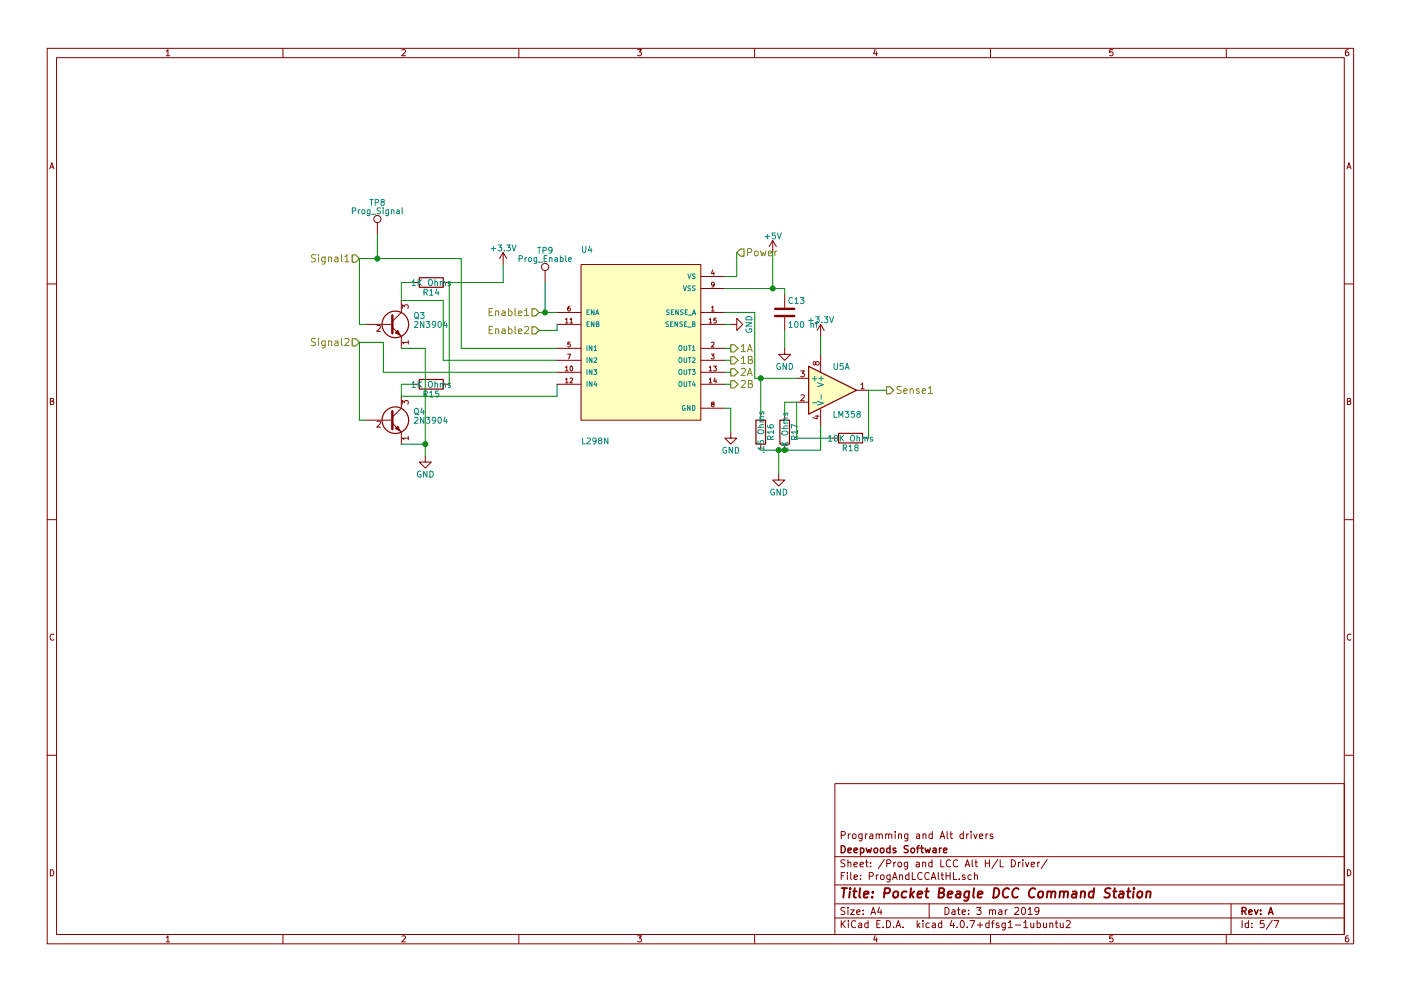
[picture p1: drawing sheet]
EESchema Schematic File Version 2
LIBS:power
LIBS:device
LIBS:transistors
LIBS:conn
LIBS:linear
LIBS:regul
LIBS:74xx
LIBS:cmos4000
LIBS:adc-dac
LIBS:memory
LIBS:xilinx
LIBS:microcontrollers
LIBS:dsp
LIBS:microchip
LIBS:analog_switches
LIBS:motorola
LIBS:texas
LIBS:intel
LIBS:audio
LIBS:interface
LIBS:digital-audio
LIBS:philips
LIBS:display
LIBS:cypress
LIBS:siliconi
LIBS:opto
LIBS:atmel
LIBS:contrib
LIBS:valves
LIBS:pocketbeagle
LIBS:lm2574n-5
LIBS:lmd18200
LIBS:tmp36
LIBS:sn65hvd233-ht
LIBS:L298N
LIBS:PocketBeagleCommandStation-cache
EELAYER 25 0
EELAYER END
$Descr A4 11693 8268
encoding utf-8
Sheet 5 7
Title "Pocket Beagle DCC Command Station"
Date "3 mar 2019"
Rev "A"
Comp "Deepwoods Software"
Comment1 "Programming and Alt drivers"
Comment2 ""
Comment3 ""
Comment4 ""
$EndDescr
$Comp
L L298N U4
U 1 1
P 5350 2900
F 0 "U4" H 4850 3700 50  0000 L BNN
F 1 "L298N" H 4850 2100 50  0000 L BNN
F 2 "Drivers:TO127P2020X500X2100-15" H 5350 2900 50  0001 L BNN
F 3 "" H 5350 2900 50  0001 L BNN
F 4 "511-L298" H 5350 2900 60  0001 C CNN "Mouser Part Number"
	1    5350 2900
	1    0    0    -1  
$EndComp
$Comp
L 2N3904 Q3
U 1 1
P 3250 2700
F 0 "Q3" H 3450 2775 50  0000 L CNN
F 1 "2N3904" H 3450 2700 50  0000 L CNN
F 2 "TO_SOT_Packages_THT:TO-92_Molded_Narrow" H 3450 2625 50  0001 L CIN
F 3 "" H 3250 2700 50  0001 L CNN
F 4 "583-2N3904" H 3250 2700 60  0001 C CNN "Mouser Part Number"
	1    3250 2700
	1    0    0    -1  
$EndComp
$Comp
L 2N3904 Q4
U 1 1
P 3250 3500
F 0 "Q4" H 3450 3575 50  0000 L CNN
F 1 "2N3904" H 3450 3500 50  0000 L CNN
F 2 "TO_SOT_Packages_THT:TO-92_Molded_Narrow" H 3450 3425 50  0001 L CIN
F 3 "" H 3250 3500 50  0001 L CNN
F 4 "583-2N3904" H 3250 3500 60  0001 C CNN "Mouser Part Number"
	1    3250 3500
	1    0    0    -1  
$EndComp
$Comp
L LM358 U5
U 1 1
P 6950 3250
F 0 "U5" H 6950 3450 50  0000 L CNN
F 1 "LM358" H 6950 3050 50  0000 L CNN
F 2 "Housings_DIP:DIP-8_W7.62mm" H 6950 3250 50  0001 C CNN
F 3 "" H 6950 3250 50  0001 C CNN
F 4 "595-LM358AP" H 6950 3250 60  0001 C CNN "Mouser Part Number"
	1    6950 3250
	1    0    0    -1  
$EndComp
Text HLabel 3000 2150 0    60   Input ~ 0
Signal1
Text HLabel 3000 2850 0    60   Input ~ 0
Signal2
$Comp
L R R14
U 1 1
P 3600 2350
F 0 "R14" V 3680 2350 50  0000 C CNN
F 1 "1K Ohms" V 3600 2350 50  0000 C CNN
F 2 "Resistors_THT:R_Axial_DIN0204_L3.6mm_D1.6mm_P2.54mm_Vertical" V 3530 2350 50  0001 C CNN
F 3 "" H 3600 2350 50  0001 C CNN
F 4 "603-MFR-12FTF52-1K" V 3600 2350 60  0001 C CNN "Mouser Part Number"
	1    3600 2350
	0    1    1    0   
$EndComp
$Comp
L R R15
U 1 1
P 3600 3200
F 0 "R15" V 3680 3200 50  0000 C CNN
F 1 "1K Ohms" V 3600 3200 50  0000 C CNN
F 2 "Resistors_THT:R_Axial_DIN0204_L3.6mm_D1.6mm_P2.54mm_Vertical" V 3530 3200 50  0001 C CNN
F 3 "" H 3600 3200 50  0001 C CNN
F 4 "603-MFR-12FTF52-1K" V 3600 3200 60  0001 C CNN "Mouser Part Number"
	1    3600 3200
	0    1    1    0   
$EndComp
$Comp
L GND #PWR035
U 1 1
P 3550 3800
F 0 "#PWR035" H 3550 3550 50  0001 C CNN
F 1 "GND" H 3550 3650 50  0000 C CNN
F 2 "" H 3550 3800 50  0001 C CNN
F 3 "" H 3550 3800 50  0001 C CNN
	1    3550 3800
	1    0    0    -1  
$EndComp
$Comp
L +3.3V #PWR036
U 1 1
P 4200 2200
F 0 "#PWR036" H 4200 2050 50  0001 C CNN
F 1 "+3.3V" H 4200 2340 50  0000 C CNN
F 2 "" H 4200 2200 50  0001 C CNN
F 3 "" H 4200 2200 50  0001 C CNN
	1    4200 2200
	1    0    0    -1  
$EndComp
Text HLabel 4500 2600 0    60   Input ~ 0
Enable1
Text HLabel 4500 2750 0    60   Input ~ 0
Enable2
$Comp
L +5V #PWR037
U 1 1
P 6450 2100
F 0 "#PWR037" H 6450 1950 50  0001 C CNN
F 1 "+5V" H 6450 2240 50  0000 C CNN
F 2 "" H 6450 2100 50  0001 C CNN
F 3 "" H 6450 2100 50  0001 C CNN
	1    6450 2100
	1    0    0    -1  
$EndComp
Text HLabel 6150 2100 2    60   Input ~ 0
Power
$Comp
L C C13
U 1 1
P 6550 2600
F 0 "C13" H 6575 2700 50  0000 L CNN
F 1 "100 nf" H 6575 2500 50  0000 L CNN
F 2 "Capacitors_THT:C_Rect_L4.0mm_W2.5mm_P2.50mm" H 6588 2450 50  0001 C CNN
F 3 "" H 6550 2600 50  0001 C CNN
F 4 "594-K104Z15Y5VF5TL2" H 6550 2600 60  0001 C CNN "Mouser Part Number"
	1    6550 2600
	1    0    0    -1  
$EndComp
$Comp
L GND #PWR038
U 1 1
P 6550 2900
F 0 "#PWR038" H 6550 2650 50  0001 C CNN
F 1 "GND" H 6550 2750 50  0000 C CNN
F 2 "" H 6550 2900 50  0001 C CNN
F 3 "" H 6550 2900 50  0001 C CNN
	1    6550 2900
	1    0    0    -1  
$EndComp
$Comp
L GND #PWR039
U 1 1
P 6100 3600
F 0 "#PWR039" H 6100 3350 50  0001 C CNN
F 1 "GND" H 6100 3450 50  0000 C CNN
F 2 "" H 6100 3600 50  0001 C CNN
F 3 "" H 6100 3600 50  0001 C CNN
	1    6100 3600
	1    0    0    -1  
$EndComp
$Comp
L R R16
U 1 1
P 6350 3600
F 0 "R16" V 6430 3600 50  0000 C CNN
F 1 ".15 Ohms" V 6350 3600 50  0000 C CNN
F 2 "Resistors_THT:R_Axial_DIN0204_L3.6mm_D1.6mm_P2.54mm_Vertical" V 6280 3600 50  0001 C CNN
F 3 "" H 6350 3600 50  0001 C CNN
F 4 "MFR-25FTF52-0R15 " V 6350 3600 60  0001 C CNN "Mouser Part Number"
	1    6350 3600
	1    0    0    -1  
$EndComp
$Comp
L R R17
U 1 1
P 6550 3600
F 0 "R17" V 6630 3600 50  0000 C CNN
F 1 "1K Ohms" V 6550 3600 50  0000 C CNN
F 2 "Resistors_THT:R_Axial_DIN0204_L3.6mm_D1.6mm_P2.54mm_Vertical" V 6480 3600 50  0001 C CNN
F 3 "" H 6550 3600 50  0001 C CNN
F 4 "603-MFR-12FTF52-1K" V 6550 3600 60  0001 C CNN "Mouser Part Number"
	1    6550 3600
	1    0    0    -1  
$EndComp
$Comp
L R R18
U 1 1
P 7100 3650
F 0 "R18" V 7180 3650 50  0000 C CNN
F 1 "10K Ohms" V 7100 3650 50  0000 C CNN
F 2 "Resistors_THT:R_Axial_DIN0204_L3.6mm_D1.6mm_P2.54mm_Vertical" V 7030 3650 50  0001 C CNN
F 3 "" H 7100 3650 50  0001 C CNN
F 4 "603-MFR-12FTF52-10K" V 7100 3650 60  0001 C CNN "Mouser Part Number"
	1    7100 3650
	0    1    1    0   
$EndComp
$Comp
L GND #PWR040
U 1 1
P 6500 3950
F 0 "#PWR040" H 6500 3700 50  0001 C CNN
F 1 "GND" H 6500 3800 50  0000 C CNN
F 2 "" H 6500 3950 50  0001 C CNN
F 3 "" H 6500 3950 50  0001 C CNN
	1    6500 3950
	1    0    0    -1  
$EndComp
Wire Wire Line
	3000 2150 3000 2700
Wire Wire Line
	3000 2700 3050 2700
Wire Wire Line
	3000 2850 3000 3500
Wire Wire Line
	3000 3500 3050 3500
Wire Wire Line
	3000 2150 3850 2150
Wire Wire Line
	3850 2150 3850 2900
Wire Wire Line
	3850 2900 4650 2900
Wire Wire Line
	3000 2850 3200 2850
Wire Wire Line
	3200 2850 3200 3100
Wire Wire Line
	3200 3100 4650 3100
Wire Wire Line
	3350 2500 3700 2500
Wire Wire Line
	3700 2500 3700 3000
Wire Wire Line
	3700 3000 4650 3000
Wire Wire Line
	3350 3300 4650 3300
Wire Wire Line
	4650 3300 4650 3200
Wire Wire Line
	3350 2500 3350 2350
Wire Wire Line
	3350 2350 3450 2350
Wire Wire Line
	3350 3300 3350 3200
Wire Wire Line
	3350 3200 3450 3200
Wire Wire Line
	3350 3700 3550 3700
Wire Wire Line
	3550 2900 3550 3800
Wire Wire Line
	3350 2900 3550 2900
Connection ~ 3550 3700
Wire Wire Line
	3750 3200 3750 2350
Wire Wire Line
	3750 2350 4200 2350
Wire Wire Line
	4200 2350 4200 2200
Wire Wire Line
	4650 2600 4500 2600
Wire Wire Line
	4650 2700 4650 2750
Wire Wire Line
	4650 2750 4500 2750
Wire Wire Line
	6450 2100 6450 2400
Wire Wire Line
	6050 2400 6550 2400
Wire Wire Line
	6150 2100 6150 2300
Wire Wire Line
	6150 2300 6050 2300
Wire Wire Line
	6550 2400 6550 2450
Connection ~ 6450 2400
Wire Wire Line
	6550 2750 6550 2900
Wire Wire Line
	6050 3400 6100 3400
Wire Wire Line
	6050 2600 6300 2600
Wire Wire Line
	6300 2600 6300 3150
Wire Wire Line
	6350 3450 6350 3150
Connection ~ 6350 3150
Wire Wire Line
	6550 3450 6550 3350
Wire Wire Line
	6550 3350 6650 3350
Wire Wire Line
	6350 3750 6850 3750
Wire Wire Line
	6500 3950 6500 3750
Connection ~ 6500 3750
Wire Wire Line
	6850 3750 6850 3550
Connection ~ 6550 3750
Wire Wire Line
	6950 3650 6650 3650
Wire Wire Line
	6650 3650 6650 3350
$Comp
L +3.3V #PWR041
U 1 1
P 6850 2800
F 0 "#PWR041" H 6850 2650 50  0001 C CNN
F 1 "+3.3V" H 6850 2940 50  0000 C CNN
F 2 "" H 6850 2800 50  0001 C CNN
F 3 "" H 6850 2800 50  0001 C CNN
	1    6850 2800
	1    0    0    -1  
$EndComp
Wire Wire Line
	6850 2800 6850 2950
Text HLabel 7400 3250 2    60   Output ~ 0
Sense1
Wire Wire Line
	7400 3250 7250 3250
Text HLabel 6100 2900 2    60   Output ~ 0
1A
Text HLabel 6100 3000 2    60   Output ~ 0
1B
Text HLabel 6100 3100 2    60   Output ~ 0
2A
Text HLabel 6100 3200 2    60   Output ~ 0
2B
Wire Wire Line
	6050 2900 6100 2900
Wire Wire Line
	6100 3000 6050 3000
Wire Wire Line
	6050 3100 6100 3100
Wire Wire Line
	6050 3200 6100 3200
Wire Wire Line
	6100 3400 6100 3600
$Comp
L GND #PWR042
U 1 1
P 6100 2700
F 0 "#PWR042" H 6100 2450 50  0001 C CNN
F 1 "GND" H 6100 2550 50  0000 C CNN
F 2 "" H 6100 2700 50  0001 C CNN
F 3 "" H 6100 2700 50  0001 C CNN
	1    6100 2700
	0    -1   -1   0   
$EndComp
Wire Wire Line
	6100 2700 6050 2700
Wire Wire Line
	7250 3250 7250 3650
Wire Wire Line
	6300 3150 6650 3150
$Comp
L TEST_1P TP8
U 1 1
P 3150 1950
F 0 "TP8" H 3150 2220 50  0000 C CNN
F 1 "Prog_Signal" H 3150 2150 50  0000 C CNN
F 2 "Measurement_Points:Measurement_Point_Round-TH_Small" H 3350 1950 50  0001 C CNN
F 3 "" H 3350 1950 50  0001 C CNN
	1    3150 1950
	1    0    0    -1  
$EndComp
$Comp
L TEST_1P TP9
U 1 1
P 4550 2350
F 0 "TP9" H 4550 2620 50  0000 C CNN
F 1 "Prog_Enable" H 4550 2550 50  0000 C CNN
F 2 "Measurement_Points:Measurement_Point_Round-TH_Small" H 4750 2350 50  0001 C CNN
F 3 "" H 4750 2350 50  0001 C CNN
	1    4550 2350
	1    0    0    -1  
$EndComp
Wire Wire Line
	3150 1950 3150 2150
Connection ~ 3150 2150
Wire Wire Line
	4550 2350 4550 2600
Connection ~ 4550 2600
$EndSCHEMATC
